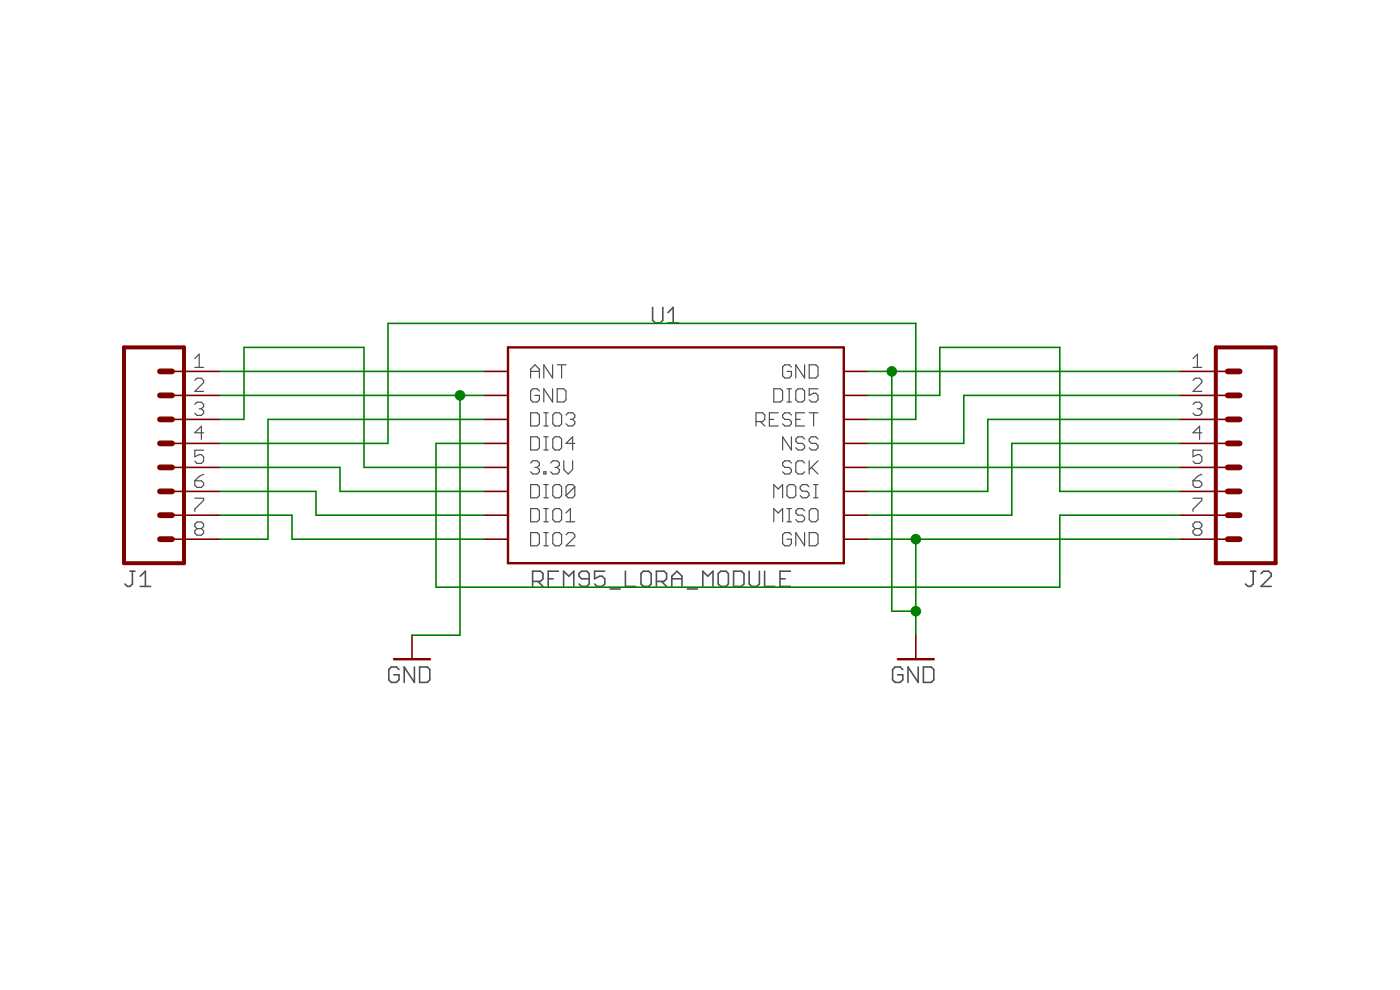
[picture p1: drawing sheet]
<?xml version="1.0" encoding="utf-8"?>
<!DOCTYPE eagle SYSTEM "eagle.dtd">
<!--
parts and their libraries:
SparkFun-Connectors: Licensing: Creative Commons ShareAlike 4.0 International - https://creativecommons.org/licenses/by-sa/4.0
-->
<eagle version="7.7.0">
<drawing>
<settings>
<setting alwaysvectorfont="yes"/>
<setting verticaltext="up"/>
</settings>
<grid distance="0.1" unitdist="inch" unit="inch" style="lines" multiple="1" display="no" altdistance="0.01" altunitdist="inch" altunit="inch"/>
<schematic xreflabel="%F%N/%S.%C%R" xrefpart="/%S.%C%R">
<libraries>
<library name="RFM95_Lora_module">
<symbols>
<symbol name="RFM95_LORA_MODULE">
<pin name="ANT" x="-20.32" y="7.62" visible="pin" length="short" direction="pwr"/>
<pin name="GND" x="-20.32" y="5.08" visible="pin" length="short" direction="pwr"/>
<pin name="DIO3" x="-20.32" y="2.54" visible="pin" length="short" direction="pwr"/>
<pin name="DIO4" x="-20.32" y="0" visible="pin" length="short"/>
<pin name="3.3V" x="-20.32" y="-2.54" visible="pin" length="short"/>
<pin name="DIO0" x="-20.32" y="-5.08" visible="pin" length="short"/>
<pin name="DIO1" x="-20.32" y="-7.62" visible="pin" length="short"/>
<pin name="DIO2" x="-20.32" y="-10.16" visible="pin" length="short"/>
<pin name="GND@2" x="20.32" y="-10.16" visible="pin" length="short" direction="pwr" rot="R180"/>
<pin name="MISO" x="20.32" y="-7.62" visible="pin" length="short" rot="R180"/>
<pin name="MOSI" x="20.32" y="-5.08" visible="pin" length="short" rot="R180"/>
<pin name="SCK" x="20.32" y="-2.54" visible="pin" length="short" rot="R180"/>
<pin name="NSS" x="20.32" y="0" visible="pin" length="short" rot="R180"/>
<pin name="RESET" x="20.32" y="2.54" visible="pin" length="short" rot="R180"/>
<pin name="DIO5" x="20.32" y="5.08" visible="pin" length="short" rot="R180"/>
<pin name="GND@1" x="20.32" y="7.62" visible="pin" length="short" direction="pwr" rot="R180"/>
<wire x1="-17.78" y1="10.16" x2="17.78" y2="10.16" width="0.254" layer="94"/>
<wire x1="17.78" y1="10.16" x2="17.78" y2="-12.7" width="0.254" layer="94"/>
<wire x1="17.78" y1="-12.7" x2="-17.78" y2="-12.7" width="0.254" layer="94"/>
<wire x1="-17.78" y1="-12.7" x2="-17.78" y2="10.16" width="0.254" layer="94"/>
<text x="-5.08" y="12.7" size="1.778" layer="95">&gt;NAME</text>
<text x="-5.08" y="-15.24" size="1.778" layer="96">&gt;VALUE</text>
</symbol>
</symbols>
<devicesets>
<deviceset name="RFM95_LORA_MODULE" prefix="U">
<gates>
<gate name="G$1" symbol="RFM95_LORA_MODULE" x="0" y="0"/>
</gates>
<devices>
<device name="" package="RFM95">
<connects>
<connect gate="G$1" pin="3.3V" pad="3.3V"/>
<connect gate="G$1" pin="ANT" pad="ANT"/>
<connect gate="G$1" pin="DIO0" pad="DIO0"/>
<connect gate="G$1" pin="DIO1" pad="DIO1"/>
<connect gate="G$1" pin="DIO2" pad="DIO2"/>
<connect gate="G$1" pin="DIO3" pad="DIO3"/>
<connect gate="G$1" pin="DIO4" pad="DIO4"/>
<connect gate="G$1" pin="DIO5" pad="DIO5"/>
<connect gate="G$1" pin="GND" pad="GND"/>
<connect gate="G$1" pin="GND@1" pad="GND@1"/>
<connect gate="G$1" pin="GND@2" pad="GND@2"/>
<connect gate="G$1" pin="MISO" pad="MISO"/>
<connect gate="G$1" pin="MOSI" pad="MOSI"/>
<connect gate="G$1" pin="NSS" pad="NSS"/>
<connect gate="G$1" pin="RESET" pad="RESET"/>
<connect gate="G$1" pin="SCK" pad="SCK"/>
</connects>
<technologies>
<technology name=""/>
</technologies>
</device>
</devices>
</deviceset>
</devicesets>
</library>
<library name="SparkFun-Connectors">
<symbols>
<symbol name="M08">
<wire x1="1.27" y1="-10.16" x2="-5.08" y2="-10.16" width="0.4064" layer="94"/>
<wire x1="-1.27" y1="-2.54" x2="0" y2="-2.54" width="0.6096" layer="94"/>
<wire x1="-1.27" y1="-5.08" x2="0" y2="-5.08" width="0.6096" layer="94"/>
<wire x1="-1.27" y1="-7.62" x2="0" y2="-7.62" width="0.6096" layer="94"/>
<wire x1="-5.08" y1="12.7" x2="-5.08" y2="-10.16" width="0.4064" layer="94"/>
<wire x1="1.27" y1="-10.16" x2="1.27" y2="12.7" width="0.4064" layer="94"/>
<wire x1="-5.08" y1="12.7" x2="1.27" y2="12.7" width="0.4064" layer="94"/>
<wire x1="-1.27" y1="2.54" x2="0" y2="2.54" width="0.6096" layer="94"/>
<wire x1="-1.27" y1="0" x2="0" y2="0" width="0.6096" layer="94"/>
<wire x1="-1.27" y1="5.08" x2="0" y2="5.08" width="0.6096" layer="94"/>
<wire x1="-1.27" y1="7.62" x2="0" y2="7.62" width="0.6096" layer="94"/>
<wire x1="-1.27" y1="10.16" x2="0" y2="10.16" width="0.6096" layer="94"/>
<text x="-5.08" y="-12.7" size="1.778" layer="96">&gt;VALUE</text>
<text x="-5.08" y="13.462" size="1.778" layer="95">&gt;NAME</text>
<pin name="1" x="5.08" y="-7.62" visible="pad" length="middle" direction="pas" swaplevel="1" rot="R180"/>
<pin name="2" x="5.08" y="-5.08" visible="pad" length="middle" direction="pas" swaplevel="1" rot="R180"/>
<pin name="3" x="5.08" y="-2.54" visible="pad" length="middle" direction="pas" swaplevel="1" rot="R180"/>
<pin name="4" x="5.08" y="0" visible="pad" length="middle" direction="pas" swaplevel="1" rot="R180"/>
<pin name="5" x="5.08" y="2.54" visible="pad" length="middle" direction="pas" swaplevel="1" rot="R180"/>
<pin name="6" x="5.08" y="5.08" visible="pad" length="middle" direction="pas" swaplevel="1" rot="R180"/>
<pin name="7" x="5.08" y="7.62" visible="pad" length="middle" direction="pas" swaplevel="1" rot="R180"/>
<pin name="8" x="5.08" y="10.16" visible="pad" length="middle" direction="pas" swaplevel="1" rot="R180"/>
</symbol>
</symbols>
<devicesets>
<deviceset name="M08" prefix="J" uservalue="yes">
<gates>
<gate name="G$1" symbol="M08" x="-2.54" y="0"/>
</gates>
<devices>
<device name="SILK_FEMALE_PTH" package="1X08">
<connects>
<connect gate="G$1" pin="1" pad="1"/>
<connect gate="G$1" pin="2" pad="2"/>
<connect gate="G$1" pin="3" pad="3"/>
<connect gate="G$1" pin="4" pad="4"/>
<connect gate="G$1" pin="5" pad="5"/>
<connect gate="G$1" pin="6" pad="6"/>
<connect gate="G$1" pin="7" pad="7"/>
<connect gate="G$1" pin="8" pad="8"/>
</connects>
<technologies>
<technology name="">
<attribute name="PROD_ID" value="CONN-08438"/>
</technology>
</technologies>
</device>
<device name="LOCK" package="1X08_LOCK">
<connects>
<connect gate="G$1" pin="1" pad="1"/>
<connect gate="G$1" pin="2" pad="2"/>
<connect gate="G$1" pin="3" pad="3"/>
<connect gate="G$1" pin="4" pad="4"/>
<connect gate="G$1" pin="5" pad="5"/>
<connect gate="G$1" pin="6" pad="6"/>
<connect gate="G$1" pin="7" pad="7"/>
<connect gate="G$1" pin="8" pad="8"/>
</connects>
<technologies>
<technology name=""/>
</technologies>
</device>
<device name="LOCK_LONGPADS" package="1X08_LOCK_LONGPADS">
<connects>
<connect gate="G$1" pin="1" pad="1"/>
<connect gate="G$1" pin="2" pad="2"/>
<connect gate="G$1" pin="3" pad="3"/>
<connect gate="G$1" pin="4" pad="4"/>
<connect gate="G$1" pin="5" pad="5"/>
<connect gate="G$1" pin="6" pad="6"/>
<connect gate="G$1" pin="7" pad="7"/>
<connect gate="G$1" pin="8" pad="8"/>
</connects>
<technologies>
<technology name=""/>
</technologies>
</device>
<device name="LONGPADS" package="1X08_LONGPADS">
<connects>
<connect gate="G$1" pin="1" pad="1"/>
<connect gate="G$1" pin="2" pad="2"/>
<connect gate="G$1" pin="3" pad="3"/>
<connect gate="G$1" pin="4" pad="4"/>
<connect gate="G$1" pin="5" pad="5"/>
<connect gate="G$1" pin="6" pad="6"/>
<connect gate="G$1" pin="7" pad="7"/>
<connect gate="G$1" pin="8" pad="8"/>
</connects>
<technologies>
<technology name=""/>
</technologies>
</device>
<device name="3.5MM-8" package="SCREWTERMINAL-3.5MM-8">
<connects>
<connect gate="G$1" pin="1" pad="1"/>
<connect gate="G$1" pin="2" pad="2"/>
<connect gate="G$1" pin="3" pad="3"/>
<connect gate="G$1" pin="4" pad="4"/>
<connect gate="G$1" pin="5" pad="5"/>
<connect gate="G$1" pin="6" pad="6"/>
<connect gate="G$1" pin="7" pad="7"/>
<connect gate="G$1" pin="8" pad="8"/>
</connects>
<technologies>
<technology name=""/>
</technologies>
</device>
<device name="SMD-STRAIGHT-FEMALE" package="1X08_SMD">
<connects>
<connect gate="G$1" pin="1" pad="1"/>
<connect gate="G$1" pin="2" pad="2"/>
<connect gate="G$1" pin="3" pad="3"/>
<connect gate="G$1" pin="4" pad="4"/>
<connect gate="G$1" pin="5" pad="5"/>
<connect gate="G$1" pin="6" pad="6"/>
<connect gate="G$1" pin="7" pad="7"/>
<connect gate="G$1" pin="8" pad="8"/>
</connects>
<technologies>
<technology name="">
<attribute name="PROD_ID" value="CONN-10204"/>
</technology>
</technologies>
</device>
<device name="SMD-STRAIGHT-ALT-FEMALE" package="1X08_SMD_ALT">
<connects>
<connect gate="G$1" pin="1" pad="1"/>
<connect gate="G$1" pin="2" pad="2"/>
<connect gate="G$1" pin="3" pad="3"/>
<connect gate="G$1" pin="4" pad="4"/>
<connect gate="G$1" pin="5" pad="5"/>
<connect gate="G$1" pin="6" pad="6"/>
<connect gate="G$1" pin="7" pad="7"/>
<connect gate="G$1" pin="8" pad="8"/>
</connects>
<technologies>
<technology name="">
<attribute name="PROD_ID" value="CONN-10204"/>
</technology>
</technologies>
</device>
<device name="SMD-COMBO-FEMALE" package="1X08_SMD_COMBINED">
<connects>
<connect gate="G$1" pin="1" pad="1"/>
<connect gate="G$1" pin="2" pad="2"/>
<connect gate="G$1" pin="3" pad="3"/>
<connect gate="G$1" pin="4" pad="4"/>
<connect gate="G$1" pin="5" pad="5"/>
<connect gate="G$1" pin="6" pad="6"/>
<connect gate="G$1" pin="7" pad="7"/>
<connect gate="G$1" pin="8" pad="8"/>
</connects>
<technologies>
<technology name="">
<attribute name="PROD_ID" value="CONN-10204"/>
</technology>
</technologies>
</device>
<device name="BM08B-SRSS-TB" package="BM08B-SRSS-TB">
<connects>
<connect gate="G$1" pin="1" pad="1"/>
<connect gate="G$1" pin="2" pad="2"/>
<connect gate="G$1" pin="3" pad="3"/>
<connect gate="G$1" pin="4" pad="4"/>
<connect gate="G$1" pin="5" pad="5"/>
<connect gate="G$1" pin="6" pad="6"/>
<connect gate="G$1" pin="7" pad="7"/>
<connect gate="G$1" pin="8" pad="8"/>
</connects>
<technologies>
<technology name=""/>
</technologies>
</device>
<device name="SMD-MALE" package="1X08_SMD_MALE">
<connects>
<connect gate="G$1" pin="1" pad="1"/>
<connect gate="G$1" pin="2" pad="2"/>
<connect gate="G$1" pin="3" pad="3"/>
<connect gate="G$1" pin="4" pad="4"/>
<connect gate="G$1" pin="5" pad="5"/>
<connect gate="G$1" pin="6" pad="6"/>
<connect gate="G$1" pin="7" pad="7"/>
<connect gate="G$1" pin="8" pad="8"/>
</connects>
<technologies>
<technology name="">
<attribute name="PROD_ID" value="CONN-11292"/>
</technology>
</technologies>
</device>
<device name="NO_SILK_FEMALE_PTH" package="1X08_NO_SILK">
<connects>
<connect gate="G$1" pin="1" pad="1"/>
<connect gate="G$1" pin="2" pad="2"/>
<connect gate="G$1" pin="3" pad="3"/>
<connect gate="G$1" pin="4" pad="4"/>
<connect gate="G$1" pin="5" pad="5"/>
<connect gate="G$1" pin="6" pad="6"/>
<connect gate="G$1" pin="7" pad="7"/>
<connect gate="G$1" pin="8" pad="8"/>
</connects>
<technologies>
<technology name="">
<attribute name="PROD_ID" value="CONN-08438"/>
</technology>
</technologies>
</device>
<device name="NO_SILK" package="1X08_PIN1_NO_SILK">
<connects>
<connect gate="G$1" pin="1" pad="1"/>
<connect gate="G$1" pin="2" pad="2"/>
<connect gate="G$1" pin="3" pad="3"/>
<connect gate="G$1" pin="4" pad="4"/>
<connect gate="G$1" pin="5" pad="5"/>
<connect gate="G$1" pin="6" pad="6"/>
<connect gate="G$1" pin="7" pad="7"/>
<connect gate="G$1" pin="8" pad="8"/>
</connects>
<technologies>
<technology name=""/>
</technologies>
</device>
<device name="" package="1X08_ROUND">
<connects>
<connect gate="G$1" pin="1" pad="1"/>
<connect gate="G$1" pin="2" pad="2"/>
<connect gate="G$1" pin="3" pad="3"/>
<connect gate="G$1" pin="4" pad="4"/>
<connect gate="G$1" pin="5" pad="5"/>
<connect gate="G$1" pin="6" pad="6"/>
<connect gate="G$1" pin="7" pad="7"/>
<connect gate="G$1" pin="8" pad="8"/>
</connects>
<technologies>
<technology name="">
<attribute name="PROD_ID" value="CONN-08437" constant="no"/>
</technology>
</technologies>
</device>
<device name="LOCK_NO_SILK" package="1X08_LOCK_NO_SILK">
<connects>
<connect gate="G$1" pin="1" pad="1"/>
<connect gate="G$1" pin="2" pad="2"/>
<connect gate="G$1" pin="3" pad="3"/>
<connect gate="G$1" pin="4" pad="4"/>
<connect gate="G$1" pin="5" pad="5"/>
<connect gate="G$1" pin="6" pad="6"/>
<connect gate="G$1" pin="7" pad="7"/>
<connect gate="G$1" pin="8" pad="8"/>
</connects>
<technologies>
<technology name=""/>
</technologies>
</device>
<device name="FEMALE_LOCK" package="1X08_FEMALE_LOCK">
<connects>
<connect gate="G$1" pin="1" pad="1"/>
<connect gate="G$1" pin="2" pad="2"/>
<connect gate="G$1" pin="3" pad="3"/>
<connect gate="G$1" pin="4" pad="4"/>
<connect gate="G$1" pin="5" pad="5"/>
<connect gate="G$1" pin="6" pad="6"/>
<connect gate="G$1" pin="7" pad="7"/>
<connect gate="G$1" pin="8" pad="8"/>
</connects>
<technologies>
<technology name=""/>
</technologies>
</device>
</devices>
</deviceset>
</devicesets>
</library>
<library name="supply1">
<symbols>
<symbol name="GND">
<wire x1="-1.905" y1="0" x2="1.905" y2="0" width="0.254" layer="94"/>
<text x="-2.54" y="-2.54" size="1.778" layer="96">&gt;VALUE</text>
<pin name="GND" x="0" y="2.54" visible="off" length="short" direction="sup" rot="R270"/>
</symbol>
</symbols>
<devicesets>
<deviceset name="GND" prefix="GND">
<gates>
<gate name="1" symbol="GND" x="0" y="0"/>
</gates>
<devices>
<device name="">
<technologies>
<technology name=""/>
</technologies>
</device>
</devices>
</deviceset>
</devicesets>
</library>
</libraries>
<attributes>
</attributes>
<variantdefs>
</variantdefs>
<classes>
<class number="0" name="default" width="0" drill="0">
</class>
<class number="1" name="rf" width="0" drill="0">
<clearance class="1" value="0.5"/>
</class>
</classes>
<parts>
<part name="U1" library="RFM95_Lora_module" deviceset="RFM95_LORA_MODULE" device=""/>
<part name="J1" library="SparkFun-Connectors" deviceset="M08" device=""/>
<part name="J2" library="SparkFun-Connectors" deviceset="M08" device=""/>
<part name="GND1" library="supply1" deviceset="GND" device=""/>
<part name="GND2" library="supply1" deviceset="GND" device=""/>
</parts>
<sheets>
<sheet>
<plain>
</plain>
<instances>
<instance part="U1" gate="G$1" x="33.02" y="-5.08" smashed="yes">
<attribute name="NAME" x="30.48" y="7.62" size="1.778" layer="95"/>
<attribute name="VALUE" x="17.78" y="-20.32" size="1.778" layer="96"/>
</instance>
<instance part="J1" gate="G$1" x="-20.32" y="-5.08" rot="MR180"/>
<instance part="J2" gate="G$1" x="91.44" y="-5.08" rot="R180"/>
<instance part="GND1" gate="1" x="5.08" y="-27.94"/>
<instance part="GND2" gate="1" x="58.42" y="-27.94"/>
</instances>
<busses>
</busses>
<nets>
<net name="ANT" class="0">
<segment>
<pinref part="U1" gate="G$1" pin="ANT"/>
<wire x1="-15.24" y1="2.54" x2="12.7" y2="2.54" width="0.1524" layer="91"/>
<pinref part="J1" gate="G$1" pin="1"/>
</segment>
</net>
<net name="GND" class="0">
<segment>
<pinref part="U1" gate="G$1" pin="GND"/>
<wire x1="-15.24" y1="0" x2="10.16" y2="0" width="0.1524" layer="91"/>
<pinref part="J1" gate="G$1" pin="2"/>
<pinref part="GND1" gate="1" pin="GND"/>
<wire x1="10.16" y1="0" x2="12.7" y2="0" width="0.1524" layer="91"/>
<wire x1="5.08" y1="-25.4" x2="10.16" y2="-25.4" width="0.1524" layer="91"/>
<wire x1="10.16" y1="-25.4" x2="10.16" y2="0" width="0.1524" layer="91"/>
<junction x="10.16" y="0"/>
</segment>
<segment>
<pinref part="U1" gate="G$1" pin="GND@2"/>
<wire x1="86.36" y1="-15.24" x2="58.42" y2="-15.24" width="0.1524" layer="91"/>
<pinref part="J2" gate="G$1" pin="8"/>
<pinref part="GND2" gate="1" pin="GND"/>
<wire x1="58.42" y1="-15.24" x2="53.34" y2="-15.24" width="0.1524" layer="91"/>
<wire x1="58.42" y1="-25.4" x2="58.42" y2="-22.86" width="0.1524" layer="91"/>
<junction x="58.42" y="-15.24"/>
<pinref part="U1" gate="G$1" pin="GND@1"/>
<wire x1="58.42" y1="-22.86" x2="58.42" y2="-15.24" width="0.1524" layer="91"/>
<wire x1="55.88" y1="2.54" x2="53.34" y2="2.54" width="0.1524" layer="91"/>
<wire x1="58.42" y1="-22.86" x2="55.88" y2="-22.86" width="0.1524" layer="91"/>
<wire x1="55.88" y1="-22.86" x2="55.88" y2="2.54" width="0.1524" layer="91"/>
<junction x="58.42" y="-22.86"/>
<pinref part="J2" gate="G$1" pin="1"/>
<wire x1="86.36" y1="2.54" x2="55.88" y2="2.54" width="0.1524" layer="91"/>
<junction x="55.88" y="2.54"/>
</segment>
</net>
<net name="NSS" class="0">
<segment>
<pinref part="U1" gate="G$1" pin="NSS"/>
<wire x1="53.34" y1="-5.08" x2="63.5" y2="-5.08" width="0.1524" layer="91"/>
<wire x1="63.5" y1="-5.08" x2="63.5" y2="0" width="0.1524" layer="91"/>
<pinref part="J2" gate="G$1" pin="2"/>
<wire x1="63.5" y1="0" x2="86.36" y2="0" width="0.1524" layer="91"/>
</segment>
</net>
<net name="MOSI" class="0">
<segment>
<pinref part="U1" gate="G$1" pin="MOSI"/>
<wire x1="53.34" y1="-10.16" x2="66.04" y2="-10.16" width="0.1524" layer="91"/>
<wire x1="66.04" y1="-10.16" x2="66.04" y2="-2.54" width="0.1524" layer="91"/>
<pinref part="J2" gate="G$1" pin="3"/>
<wire x1="66.04" y1="-2.54" x2="86.36" y2="-2.54" width="0.1524" layer="91"/>
</segment>
</net>
<net name="MISO" class="0">
<segment>
<pinref part="U1" gate="G$1" pin="MISO"/>
<wire x1="53.34" y1="-12.7" x2="68.58" y2="-12.7" width="0.1524" layer="91"/>
<wire x1="68.58" y1="-12.7" x2="68.58" y2="-5.08" width="0.1524" layer="91"/>
<pinref part="J2" gate="G$1" pin="4"/>
<wire x1="68.58" y1="-5.08" x2="86.36" y2="-5.08" width="0.1524" layer="91"/>
</segment>
</net>
<net name="SCK" class="0">
<segment>
<pinref part="U1" gate="G$1" pin="SCK"/>
<pinref part="J2" gate="G$1" pin="5"/>
<wire x1="53.34" y1="-7.62" x2="86.36" y2="-7.62" width="0.1524" layer="91"/>
</segment>
</net>
<net name="DIO5" class="0">
<segment>
<pinref part="U1" gate="G$1" pin="DIO5"/>
<wire x1="53.34" y1="0" x2="60.96" y2="0" width="0.1524" layer="91"/>
<wire x1="60.96" y1="0" x2="60.96" y2="5.08" width="0.1524" layer="91"/>
<wire x1="60.96" y1="5.08" x2="73.66" y2="5.08" width="0.1524" layer="91"/>
<wire x1="73.66" y1="5.08" x2="73.66" y2="-10.16" width="0.1524" layer="91"/>
<pinref part="J2" gate="G$1" pin="6"/>
<wire x1="73.66" y1="-10.16" x2="86.36" y2="-10.16" width="0.1524" layer="91"/>
</segment>
</net>
<net name="DIO4" class="0">
<segment>
<pinref part="U1" gate="G$1" pin="DIO4"/>
<wire x1="12.7" y1="-5.08" x2="7.62" y2="-5.08" width="0.1524" layer="91"/>
<wire x1="7.62" y1="-5.08" x2="7.62" y2="-20.32" width="0.1524" layer="91"/>
<wire x1="7.62" y1="-20.32" x2="73.66" y2="-20.32" width="0.1524" layer="91"/>
<wire x1="73.66" y1="-20.32" x2="73.66" y2="-12.7" width="0.1524" layer="91"/>
<pinref part="J2" gate="G$1" pin="7"/>
<wire x1="73.66" y1="-12.7" x2="86.36" y2="-12.7" width="0.1524" layer="91"/>
</segment>
</net>
<net name="N$8" class="0">
<segment>
<pinref part="U1" gate="G$1" pin="DIO3"/>
<wire x1="12.7" y1="-2.54" x2="-10.16" y2="-2.54" width="0.1524" layer="91"/>
<wire x1="-10.16" y1="-2.54" x2="-10.16" y2="-15.24" width="0.1524" layer="91"/>
<pinref part="J1" gate="G$1" pin="8"/>
<wire x1="-10.16" y1="-15.24" x2="-15.24" y2="-15.24" width="0.1524" layer="91"/>
</segment>
</net>
<net name="DIO2" class="0">
<segment>
<pinref part="U1" gate="G$1" pin="DIO2"/>
<wire x1="12.7" y1="-15.24" x2="-7.62" y2="-15.24" width="0.1524" layer="91"/>
<wire x1="-7.62" y1="-15.24" x2="-7.62" y2="-12.7" width="0.1524" layer="91"/>
<pinref part="J1" gate="G$1" pin="7"/>
<wire x1="-7.62" y1="-12.7" x2="-15.24" y2="-12.7" width="0.1524" layer="91"/>
</segment>
</net>
<net name="DIO1" class="0">
<segment>
<pinref part="U1" gate="G$1" pin="DIO1"/>
<wire x1="12.7" y1="-12.7" x2="-5.08" y2="-12.7" width="0.1524" layer="91"/>
<wire x1="-5.08" y1="-12.7" x2="-5.08" y2="-10.16" width="0.1524" layer="91"/>
<pinref part="J1" gate="G$1" pin="6"/>
<wire x1="-5.08" y1="-10.16" x2="-15.24" y2="-10.16" width="0.1524" layer="91"/>
</segment>
</net>
<net name="DIO0" class="0">
<segment>
<pinref part="U1" gate="G$1" pin="DIO0"/>
<wire x1="12.7" y1="-10.16" x2="-2.54" y2="-10.16" width="0.1524" layer="91"/>
<wire x1="-2.54" y1="-10.16" x2="-2.54" y2="-7.62" width="0.1524" layer="91"/>
<pinref part="J1" gate="G$1" pin="5"/>
<wire x1="-2.54" y1="-7.62" x2="-15.24" y2="-7.62" width="0.1524" layer="91"/>
</segment>
</net>
<net name="RST" class="0">
<segment>
<pinref part="U1" gate="G$1" pin="RESET"/>
<wire x1="53.34" y1="-2.54" x2="58.42" y2="-2.54" width="0.1524" layer="91"/>
<wire x1="58.42" y1="-2.54" x2="58.42" y2="7.62" width="0.1524" layer="91"/>
<wire x1="58.42" y1="7.62" x2="2.54" y2="7.62" width="0.1524" layer="91"/>
<wire x1="2.54" y1="7.62" x2="2.54" y2="-5.08" width="0.1524" layer="91"/>
<pinref part="J1" gate="G$1" pin="4"/>
<wire x1="2.54" y1="-5.08" x2="-15.24" y2="-5.08" width="0.1524" layer="91"/>
</segment>
</net>
<net name="3.3V" class="0">
<segment>
<pinref part="U1" gate="G$1" pin="3.3V"/>
<wire x1="12.7" y1="-7.62" x2="0" y2="-7.62" width="0.1524" layer="91"/>
<wire x1="0" y1="-7.62" x2="0" y2="5.08" width="0.1524" layer="91"/>
<wire x1="0" y1="5.08" x2="-12.7" y2="5.08" width="0.1524" layer="91"/>
<wire x1="-12.7" y1="5.08" x2="-12.7" y2="-2.54" width="0.1524" layer="91"/>
<pinref part="J1" gate="G$1" pin="3"/>
<wire x1="-12.7" y1="-2.54" x2="-15.24" y2="-2.54" width="0.1524" layer="91"/>
</segment>
</net>
</nets>
</sheet>
</sheets>
</schematic>
</drawing>
</eagle>
